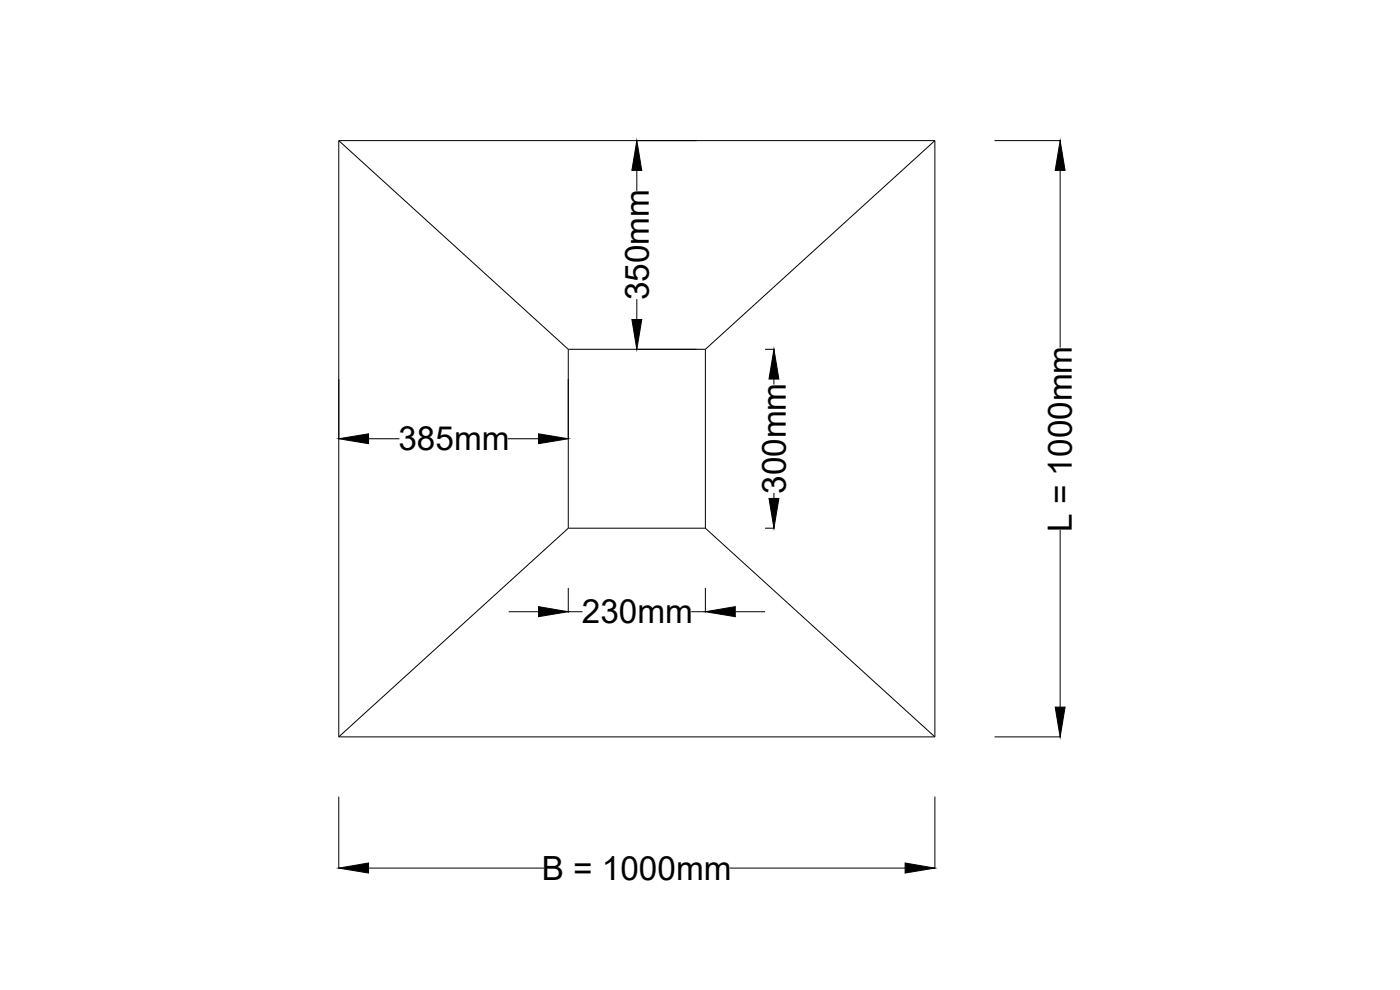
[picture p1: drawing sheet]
<svg xmlns="http://www.w3.org/2000/svg" width="420mm" height="297mm" viewBox="0 0 420 297" stroke-linecap="round" stroke-linejoin="round" font-family="sans-serif">
<!-- layer: 0 -->
<g fill="none" stroke="#000" stroke-width=".3">
<path d="M101.7 42.2h178.9M101.7 42.2v178.9M101.7 42.2l68.8 62.6M191.1 51.1v6.2M280.6 42.2v178.9M280.6 42.2l-68.9 62.6M298.5 42.2h19.9M318.2 51.1v53.2M191.1 89.7v6.2M170.5 104.8h41.2M170.5 104.8v53.7M211.7 104.8v53.7"/>
<path d="M229.6 104.8h2.9M232.3 113.7v1.7M110.6 131.6h9.3M152.4 131.6h9.2M170.5 158.5h41.2M170.5 158.5l-68.8 62.6M211.7 158.5l68.9 62.6M229.6 158.5h2.9M232.3 147.9v1.6M318.2 159v53.2M170.5 176.4v7.4M211.7 176.4v7.4"/>
<path d="M152.7 183.5h8.9M170.5 183.5h4.3M207.5 183.5h4.2M220.7 183.5h8.9M101.7 221.1h178.9M101.7 239v21.7M280.6 239v21.7M298.5 221.1h19.9M110.6 260.5h52.6M219 260.5h52.6"/>
</g>
<path d="M191.1 42.2l1.5 8.9h-3zM318.2 42.2l1.4 8.9h-2.9zM189.6 95.9h3l-1.5 8.9zM232.3 104.8l1.5 8.9h-3zM101.7 131.6l8.9-1.4v2.9zM161.6 130.2l8.9 1.4-8.9 1.5zM230.8 149.5h3l-1.5 9zM161.6 182l8.9 1.5-8.9 1.5zM211.7 183.5l9-1.5v3zM316.7 212.2h2.9l-1.4 8.9zM101.7 260.5l8.9-1.6v3zM271.6 258.9l9 1.6-9 1.4z" fill="#000" stroke="#000" stroke-width=".3"/>
<g font-size="10">
<text x="194.7" y="90.1" transform="rotate(-90 194.7 90.1)">350mm</text>
<text x="119.6" y="135.2">385mm</text>
<text x="235.8" y="148.2" transform="rotate(-90 235.8 148.2)">300mm</text>
<text x="321.7" y="159.6" transform="rotate(-90 321.7 159.6)">L = 1000mm</text>
<text x="174.7" y="187.1">230mm</text>
<text x="162.6" y="264">B = 1000mm</text>
</g>
</svg>
